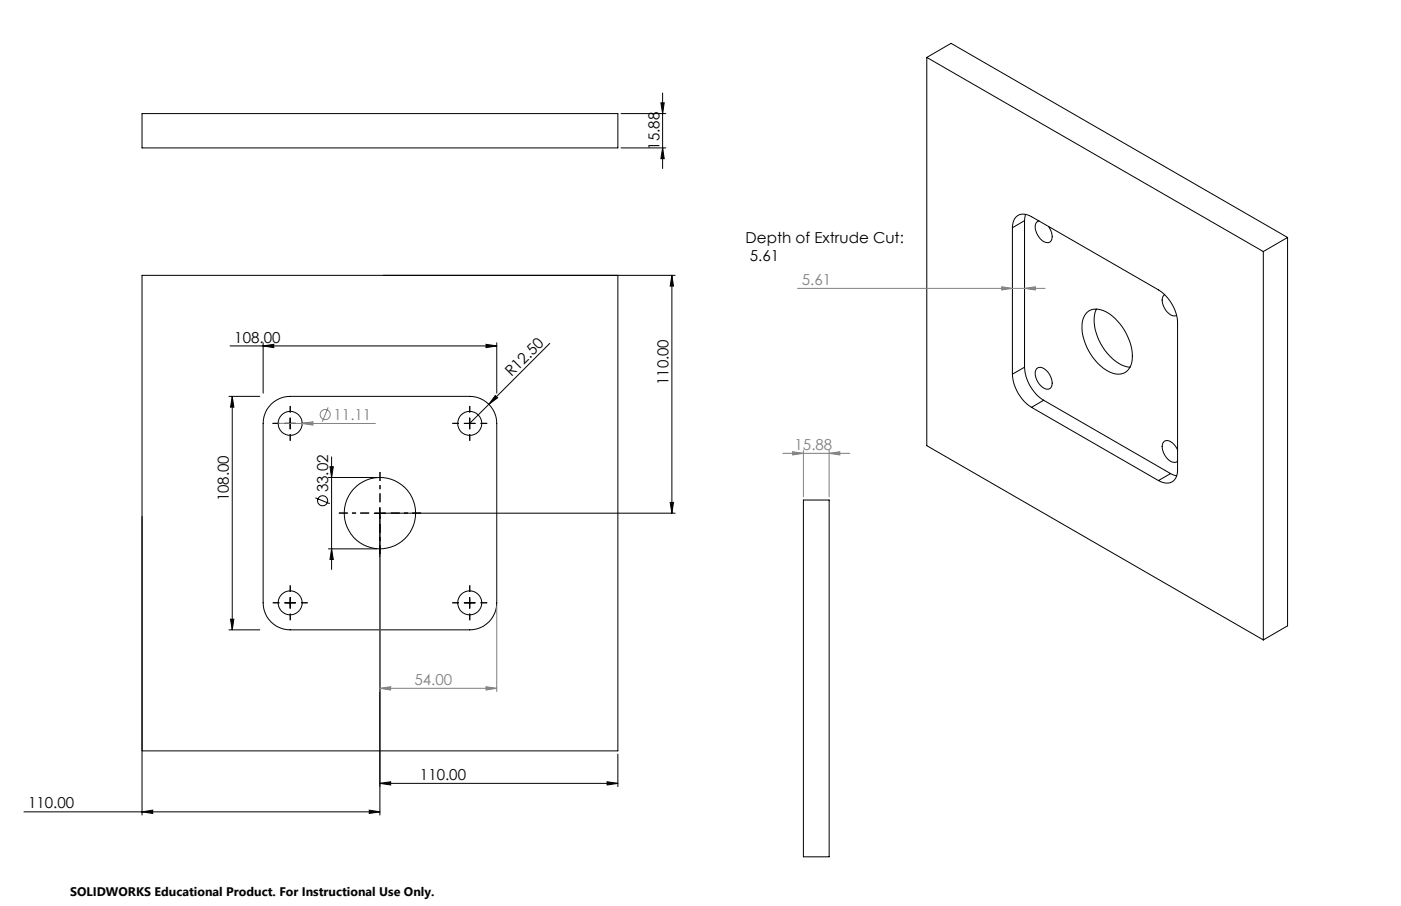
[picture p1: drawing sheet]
<svg xmlns="http://www.w3.org/2000/svg" width="432mm" height="279mm" viewBox="0 0 432 279" stroke-linecap="round" stroke-linejoin="round" font-family="sans-serif">
<g fill="none" stroke="#000" stroke-width=".31">
<path d="M285.6 17.7l103.8 59.9M285.6 17.7v119.7l103.8 59.9M285.6 17.7l7.5-4.3 103.7 59.8M43.8 35h146.6v10.6h-146.6zM191.4 35h13.8M203.7 31.7h1l-.5 3.3zM204.2 28.7v23.3M191.4 45.6h13.8M204.2 45.6l.5 3.3h-1zM312 70.2a3.6 3.6 0 0 1 3.7-4.2l2.2 .8 39.1 22.6a13.1 13.1 0 0 1 5.9 10.2v45.2a3.5 3.5 0 0 1-1.3 3.5 3.5 3.5 0 0 1-3.8 .3l-.8-.4M312 70.2v45.2M315.8 68.1v45.1"/>
<path d="M315.8 68.1l-3.8 2.1M316.1 66.1l-.3 2M320.2 68.1a2.49 2.49 0 0 0-.7 3.8 3.7 3.7 0 0 0 4 2.8 3.2 3.2 0 0 0 0-4.3l-.3-.6M389.4 77.6v119.7M396.8 73.2v119.8l-7.4 4.3M396.8 73.2l-7.4 4.4M190.4 84.9v146.7h-146.6M207.1 84.9l.5 3.3h-1zM207.1 84.9v73.4M208.1 84.9h-164.3v166.5M334.9 96.4a5 5 0 0 1 6.1-.2 16.5 16.5 0 0 1 7.8 15.6 4.4 4.4 0 0 1-6.9 2.9 16.5 16.5 0 0 1-8.3-15.3l.5-1.7zM337.9 95.3a12.8 12.8 0 0 0 2 11.7 12.2 12.2 0 0 0 8.4 6.2"/>
<path d="M359 90.8a3.2 3.2 0 0 0 0 4.3 3.2 3.2 0 0 0 3.7 2.2M70.9 106.7h82.2M81.1 106.7l3.3-.5v1zM81.1 105.7v15.5M149.8 106.2l3.3 .5-3.3 .5zM153.1 105.7v15.5M169.4 105.9l-24.6 24.7M312 115.4a13.1 13.1 0 0 0 5.9 10.2M315.8 113.2a13 13 0 0 0 5.9 10.2M315.8 113.2l-3.8 2.2M319.5 113.7a2.13 2.13 0 0 1 3.2 .7 4.6 4.6 0 0 1 1.1 5.2 2.13 2.13 0 0 1-3.1-.7 5 5 0 0 1-1.4-4.8zM70.6 122.2h9.5"/>
<path d="M71.6 122.2l.5 3.4h-1.1zM71.6 122.2v72M83.5 124.7a8.4 8.4 0 0 1 5.9-2.5h55.4a8.3 8.3 0 0 1 8.3 8.4v55.3a8.3 8.3 0 0 1-8.3 8.3h-55.4a8.3 8.3 0 0 1-8.3-8.3v-55.3a8.4 8.4 0 0 1 2.4-5.9zM87.8 130.6h3.3M89.4 128.9v3.4M143.1 130.6h3.3M144.8 128.9v3.4M152.6 122l.8 .7-2.7 2zM317.9 125.6l39.1 22.6M321.7 123.4l39.1 22.6M321.7 123.4l-3.8 2.2M362.9 138.7a4 4 0 0 0-3.6-2.8 2.09 2.09 0 0 0-.9 3.1 4.5 4.5 0 0 0 3.9 3.6l.6-.4"/>
<path d="M97.2 153.5l4.4 1.8M101.2 147.2h14.9M101.7 143.9h1l-.5 3.3zM102.2 140.9v34.7M115.4 158.3h92.7M117.1 156.6v94.8M206.6 154.9h1l-.5 3.4zM247.6 154.2h8v110h-8zM360.8 146l1.9 .8M360.8 146l-3.8 2.2M101.2 169.3h14.9M102.2 169.3l.5 3.2h-1z"/>
<path d="M70.6 194.2h9.5M71 191h1.1l-.5 3.2zM87.8 185.9h3.3M89.4 184.3v3.3M143.1 185.9h3.3M144.8 184.3v3.3M190.4 232.6v10M7.4 250.4h109.7M43.8 250.4l3.3-.6v1.1zM113.8 249.8l3.3 .6-3.3 .5zM117.1 241.6l3.3-.5v1zM117.1 241.6h73.3"/>
<path d="M187.1 241.1l3.3 .5-3.3 .5z"/>
<circle cx="89.4" cy="130.6" r="3.7"/>
<circle cx="144.8" cy="130.6" r="3.7"/>
<circle cx="99.4" cy="154.4" r="1.56"/>
<circle cx="117.1" cy="158.3" r="11"/>
<circle cx="89.4" cy="185.9" r="3.7"/>
<circle cx="144.8" cy="185.9" r="3.7"/>
</g>
<g fill="none" stroke="#808080" stroke-width=".31">
<path d="M245.8 88.9h76.3M308.8 88.4l3.2 .5-3.2 .5zM315.8 88.9l3.3-.5v1zM85.7 130.6h7.4M93.1 130.6l3.3-.5v1zM93.1 130.6h22.6M101.1 125.6l-1.8 4.5M241.3 139.8h20.6M244.3 139.3l3.3 .5-3.3 .5zM247.6 138.8v14.4M255.6 139.8l3.2-.5v1zM255.6 138.8v14.4"/>
<path d="M117.1 171.9v41.4M153.1 186.9v26.4M117.1 212.3l3.3-.5v1zM117.1 212.3h36M149.8 211.8l3.3 .5-3.3 .5z"/>
<circle cx="100.2" cy="127.9" r="1.56"/>
</g>
<g fill="none" stroke="#000" stroke-width=".31" stroke-dasharray="15.2 1.3 1.3 1.3" stroke-linecap="butt">
<path d="M86.1 130.6h-2.2M86.1 130.6h-2M89.4 127.2v-2M89.4 133.9v2M92.8 130.6h2M141.4 130.6h-2M144.8 127.2v-2M144.8 133.9v2M148.1 130.6h2.1M86.1 185.9h-2M89.4 182.6v-2.1M89.4 189.2v2.1"/>
<path d="M92.8 185.9h2M141.4 185.9h-2M144.8 182.6v-2.1M144.8 189.2v2.1M148.1 185.9h2.1"/>
</g>
<path d="M113.8 158.2h-9.4M117.1 154.9v-9.3M120.4 158.2h9.4M117.1 161.6v9.3" fill="none" stroke="#000" stroke-width=".31" stroke-dasharray="15.2 1.3 1.3 1.3" stroke-dashoffset="12.5" stroke-linecap="butt"/>
<g fill="#000">
<path d="M152.6 122l.8 .7-2.7 2z"/>
<path d="M203.7 31.7h1l-.5 3.3zM204.2 45.6l.5 3.3h-1z"/>
<path d="M206.6 154.9h1l-.5 3.4zM207.1 84.9l.5 3.3h-1zM102.2 169.3l.5 3.2h-1zM101.7 143.9h1l-.5 3.3z"/>
<path d="M71 191h1.1l-.5 3.2zM71.6 122.2l.5 3.4h-1.1z"/>
<path d="M113.8 249.8l3.3 .6-3.3 .5zM43.8 250.4l3.3-.6v1.1z"/>
<path d="M117.1 241.6l3.3-.5v1zM187.1 241.1l3.3 .5-3.3 .5zM81.1 106.7l3.3-.5v1zM149.8 106.2l3.3 .5-3.3 .5z"/>
</g>
<g fill="#808080">
<path d="M93.1 130.6l3.3-.5v1z"/>
<path d="M244.3 139.3l3.3 .5-3.3 .5zM255.6 139.8l3.2-.5v1z"/>
<path d="M315.8 88.9l3.3-.5v1zM308.8 88.4l3.2 .5-3.2 .5z"/>
<path d="M117.1 212.3l3.3-.5v1zM149.8 211.8l3.3 .5-3.3 .5z"/>
</g>
<g font-size="4.7">
<text x="203.2" y="46.1" transform="rotate(-90 203.2 46.1)">15.88</text>
<text x="229.8" y="74.9">Depth of Extrude Cut:</text>
<text x="231.1" y="80.5">5.61</text>
<text x="72.2" y="105.7">108.00</text>
<text x="157.6" y="116.3" transform="rotate(-45 157.6 116.3)">R12.50</text>
<text x="206.1" y="118.8" transform="rotate(-90 206.1 118.8)">110.00</text>
<text x="70.6" y="154.6" transform="rotate(-90 70.6 154.6)">108.00</text>
<text x="101.2" y="151.8" transform="rotate(-90 101.2 151.8)">33.02</text>
<text x="129.4" y="240.5">110.00</text>
<text x="8.7" y="249.3">110.00</text>
</g>
<g font-size="4.7" fill="#808080">
<text x="247.1" y="87.9">5.61</text>
<text x="102.8" y="129.5">11.11</text>
<text x="244.9" y="138.8">15.88</text>
<text x="127.7" y="211.2">54.00</text>
</g>
<text font-size="3.8" x="21.6" y="276.3">SOLIDWORKS Educational Product. For Instructional Use Only.</text>
</svg>
